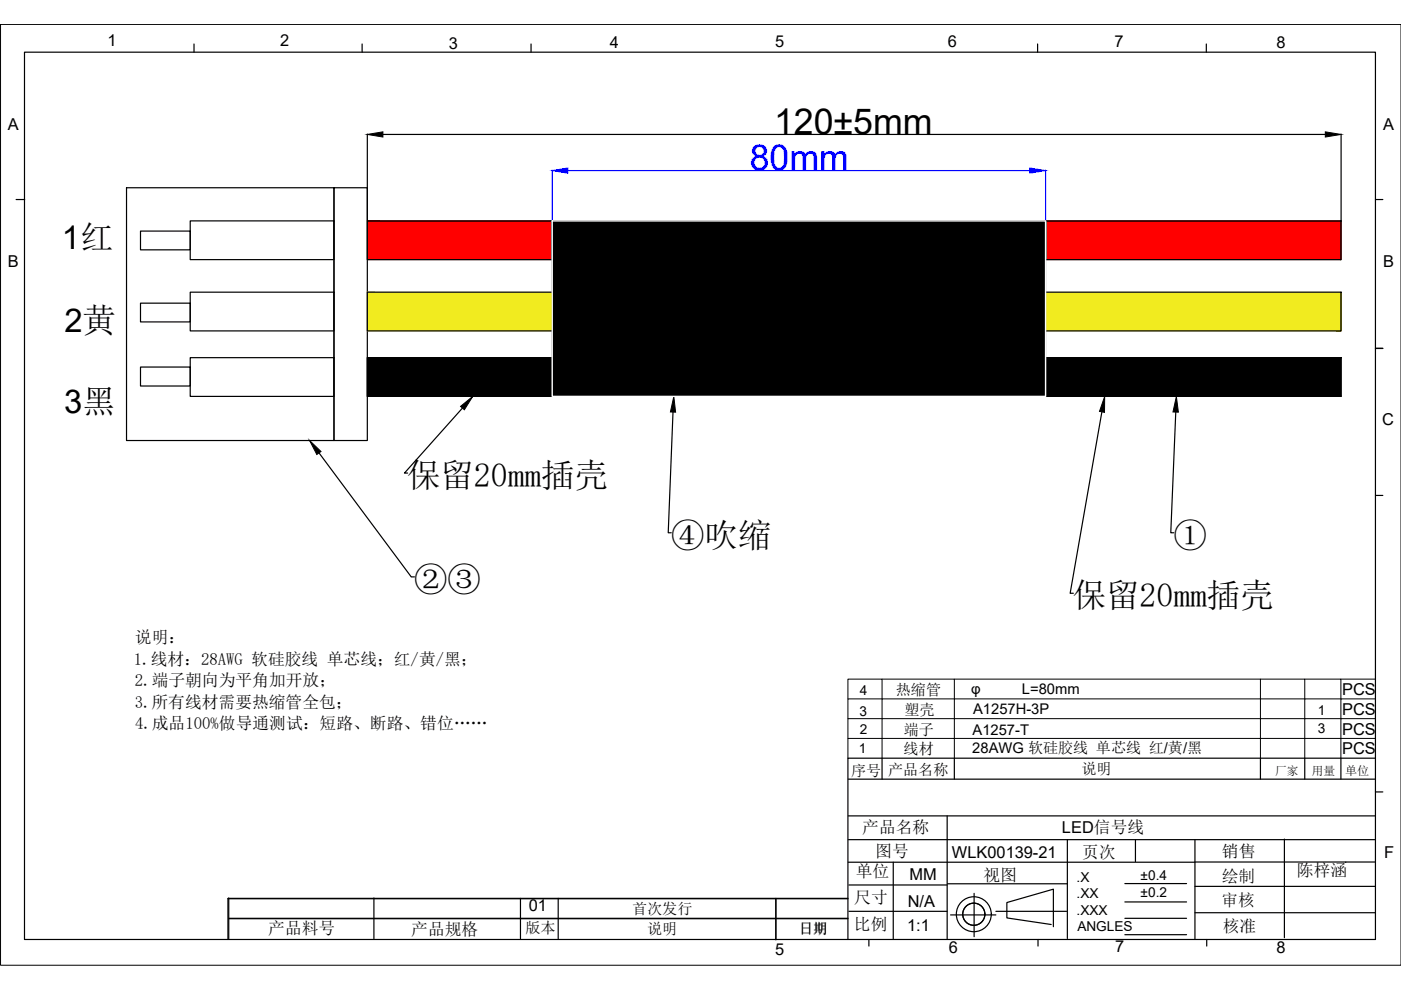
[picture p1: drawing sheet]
<svg xmlns="http://www.w3.org/2000/svg" width="297mm" height="210mm" viewBox="0 0 297 210" stroke-linecap="round" stroke-linejoin="round" font-family="sans-serif">
<!-- layer: 0 -->
<g fill="none" stroke="#000" stroke-width=".25">
<path d="M5.2 11.1h286.4v188.1h-286.4zM41.1 9.3v1.8M76.8 9.3v1.8M112.6 9.3v1.8M220 9.3v1.8M255.8 9.3v1.8M26.8 39.8h44v53.6h-44zM70.8 39.8h7.1v53.6h-7.1zM77.9 28.4v18.4M81.2 28.5h199.8M284.3 28.4v18.4M3.4 42.3h1.8"/>
<path d="M29.8 49h10.5v4h-10.5zM40.3 46.8h30.5v8.2h-30.5zM77.9 46.8h206.4v8.2h-206.4zM291.6 42.3h1.6M29.8 77.8h10.5v4h-10.5zM29.8 64.3h10.5v4h-10.5zM40.3 61.9h30.5v8.3h-30.5zM40.3 75.8h30.5v8.2h-30.5zM77.9 61.9h206.4v8.3h-206.4zM77.9 75.8h206.4v8.2h-206.4zM291.6 73.8h1.6M291.6 73.9h1.6"/>
<path d="M67.6 96l19.6 26.3h.7M98 86.5l-12.2 13.8h.6M142.7 87.3l-1 25.7h.6M233.6 87.3l-6.7 38.5h.7M249.3 87.3l-1.1 25.7h.7M291.6 105h1.6M179.9 178h111.7M179.9 173h111.7M179.9 165.2h111.7M187 160.8v4.4M200.8 173v26.1M202.3 160.8v4.4"/>
<path d="M226.3 178v21M240.7 178v4.7M253.4 178v21.1M267.2 160.8v4.4M272.3 177.9v20.9M276.6 160.8v4.4M284.3 160.8v4.4M291.6 160.8h-111.8v38.4M291.6 167.9h1.6M48.3 190.5h131.5M48.5 194.7h131.3M48.5 194.8h131.3"/>
<path d="M48.5 190.4v8.6M79.3 190.4v8.6M110.3 190.5v8.5M118.3 190.5v8.5M164.5 190.5v8.8M179.8 190.6h-131.5v8.6M179.9 182.8h73.5M180 187.6h20.8M180 193.2h20.8M184.2 199.2v1.4M189.4 182.8v16.3M200.9 187.4h25.4"/>
<path d="M201.5 194h9.6M206.5 189.4v9.2M211.1 193.2h15M220.1 199.2v1.4M222.9 196l-9.4-1.4v-3.2l9.8-2.9v8M238.5 187.3h13.1M238.5 191.2h13.1M238.5 194.7h13.1M238.5 198.2h13.1M253.4 182.8h38.2M253.4 187.9h38.2M253.4 193.5h38.2"/>
<path d="M255.8 199.2v1.4M285.3 182.8h.1"/>
<circle cx="206.5" cy="193.8" r="3.7"/>
<circle cx="206.5" cy="193.8" r="2.35"/>
</g>
<!-- layer: DIM -->
<path d="M.1 5.2h296.9v199.5h-296.9z" fill="none" stroke="#000" stroke-width=".21"/>
<!-- layer: 0 -->
<path d="M179.8 148.2v-4.2h7.2v4.2h-7.2v4.2M187 144h15.3v4.2h-15.3v4.2h-7.2v4.2M202.3 144h64.9v4.2h-64.9v4.2h-15.3v4.2h15.3v4.2M267.2 144h9.4v4.2h-9.4v4.2h-64.9v4.2h64.9v4.2M276.6 144h7.7v4.2h-7.7v4.2h-9.4v4.2h9.4v4.2M284.3 144h7.3M291.6 148.2h-7.3v4.2h-7.7v4.2h7.7v4.2M291.6 152.4h-7.3v4.2h7.3M179.8 160.8v-4.2h7.2v4.2" fill="none" stroke="#000" stroke-width=".21"/>
<path d="M77.9 46.8l206.4 8.2v-8.2zM77.9 46.8l206.4 8.2h-206.4z" fill="#f00" stroke="#f00" stroke-width=".21"/>
<path d="M77.9 61.9l206.4 8.3v-8.3zM77.9 61.9l206.4 8.3h-206.4z" fill="#f1eb1f" stroke="#f1eb1f" stroke-width=".21"/>
<g fill="#000" stroke="#000" stroke-width=".21">
<path d="M77.9 28.5l3.3-.5v1.1zM281 28l3.3 .5-3.3 .6zM65.6 93.4l2.5 2.3-.9 .7zM97.6 86.2l2.6-2.2-1.7 2.9zM142.9 84l.3 3.4-1.1-.1zM234.2 84v3.4l-1.1-.2zM249.4 84l.4 3.4-1.1-.1z"/>
<path d="M117.1 46.8l104.6 37.2v-37.2zM117.1 46.8l104.6 37.2h-104.6z"/>
<path d="M77.9 75.8l206.4 8.2v-8.2zM77.9 75.8l206.4 8.2h-206.4z"/>
</g>
<path d="M117.1 36.1v18.9M120.4 36.2h97.9M221.7 36.1v18.9" fill="none" stroke="#00f" stroke-width=".25"/>
<g fill="#00f" stroke="#00f" stroke-width=".21">
<path d="M117.1 36.2l3.3-.6v1.1z"/>
<path d="M218.3 35.6l3.4 .6-3.4 .5z"/>
</g>
<path d="M117.1 46.8h104.6v37.2h-104.6z" fill="none" stroke="#fff" stroke-width=".3"/>
<text font-size="7.6" x="164.1" y="28.4">120±5mm</text>
<text font-size="7.6" fill="#00f" x="158.9" y="36">80mm</text>
<g font-size="7.1">
<text x="86.3" y="103.3">保留20mm插壳</text>
<text x="142.3" y="116">④吹缩</text>
<text x="248.8" y="116">①</text>
<text x="87.8" y="125.3">②③</text>
<text x="227.4" y="128.8">保留20mm插壳</text>
</g>
<g font-size="6.9">
<text x="13.1" y="52.9">1红</text>
<text x="13.7" y="70.3">2黄</text>
<text x="13.6" y="87.5">3黑</text>
</g>
<g font-size="3.6">
<text x="28.6" y="136.3">说明：</text>
<text x="28.4" y="140.9">1.线材：28AWG 软硅胶线 单芯线；红/黄/黑；</text>
<text x="28.6" y="145.5">2.端子朝向为平角加开放；</text>
<text x="28.6" y="150.1">3.所有线材需要热缩管全包；</text>
<text x="28.6" y="154.7">4.成品100%做导通测试：短路、断路、错位……</text>
<text x="182.8" y="176.5">产品名称</text>
<text x="181.4" y="186">单位</text>
<text x="185.6" y="181.8">图号</text>
<text x="229.4" y="182">页次</text>
<text x="259.1" y="181.6">销售</text>
<text x="275" y="185.7">陈梓涵</text>
<text x="181.1" y="191.5">尺寸</text>
<text x="208.5" y="186.9">视图</text>
<text x="259" y="186.9">绘制</text>
<text x="181" y="197.1">比例</text>
<text x="259" y="192.2">审核</text>
<text x="259.2" y="197.6">核准</text>
<text x="56.9" y="198.1">产品料号</text>
<text x="87.2" y="198.3">产品规格</text>
</g>
<g font-size="3.5">
<text x="22.8" y="9.7">1</text>
<text x="59.4" y="9.8">2</text>
<text x="95.2" y="10.3">3</text>
<text x="129.3" y="10.1">4</text>
<text x="164.4" y="10">5</text>
<text x="201" y="10">6</text>
<text x="236.3" y="10">7</text>
<text x="270.6" y="10.2">8</text>
<text x="1.7" y="27.6">A</text>
<text x="293.3" y="27.6">A</text>
<text x="1.6" y="56.7">B</text>
<text x="293.2" y="56.7">B</text>
<text x="293" y="90.1">C</text>
<text x="284.6" y="147.3">PCS</text>
<text x="284.6" y="151.7">PCS</text>
<text x="284.6" y="155.8">PCS</text>
<text x="284.6" y="159.8">PCS</text>
<text x="225.2" y="176.7">LED信号线</text>
<text x="201.8" y="182">WLK00139-21</text>
<text x="293.4" y="182">F</text>
<text x="192.8" y="186.6">MM</text>
<text x="112.1" y="193.2">01</text>
<text x="192.3" y="197.3">1:1</text>
<text x="192.5" y="192.3">N/A</text>
<text x="164.4" y="202.4">5</text>
<text x="201.2" y="202">6</text>
<text x="236.5" y="201.8">7</text>
<text x="270.6" y="202.1">8</text>
</g>
<g font-size="3.2">
<text x="189.9" y="147.3">热缩管</text>
<text x="191.6" y="155.9">端子</text>
<text x="191.8" y="151.6">塑壳</text>
<text x="191.6" y="159.9">线材</text>
<text x="180.5" y="164.6">序号</text>
<text x="188.3" y="164.3">产品名称</text>
<text x="229.3" y="164.1">说明</text>
<text x="111.4" y="197.8">版本</text>
<text x="134" y="193.7">首次发行</text>
<text x="137.2" y="198">说明</text>
</g>
<g font-size="3.1">
<text x="205.9" y="147.2">φ</text>
<text x="216.7" y="147.2">L=80mm</text>
<text x="206.2" y="155.8">A1257-T</text>
<text x="206.3" y="151.5">A1257H-3P</text>
<text x="206.1" y="159.7">28AWG 软硅胶线 单芯线 红/黄/黑</text>
</g>
<text font-size="3" x="169.4" y="198">日期</text>
<g font-size="2.9">
<text x="182.3" y="147.5">4</text>
<text x="182.2" y="151.9">3</text>
<text x="182.3" y="155.5">2</text>
<text x="279.4" y="151.5">1</text>
<text x="279.4" y="155.4">3</text>
<text x="182.1" y="159.6">1</text>
<text x="228.2" y="187">.X</text>
<text x="228.2" y="190.4">.XX</text>
<text x="241.8" y="186.7">±0.4</text>
<text x="241.8" y="190.2">±0.2</text>
<text x="228.2" y="193.9">.XXX</text>
<text x="228.4" y="197.4">ANGLES</text>
</g>
<text font-size="2.6" x="285.2" y="164.3">单位</text>
<g font-size="2.5">
<text x="270.3" y="164.2">厂家</text>
<text x="278.1" y="164.3">用量</text>
</g>
</svg>
